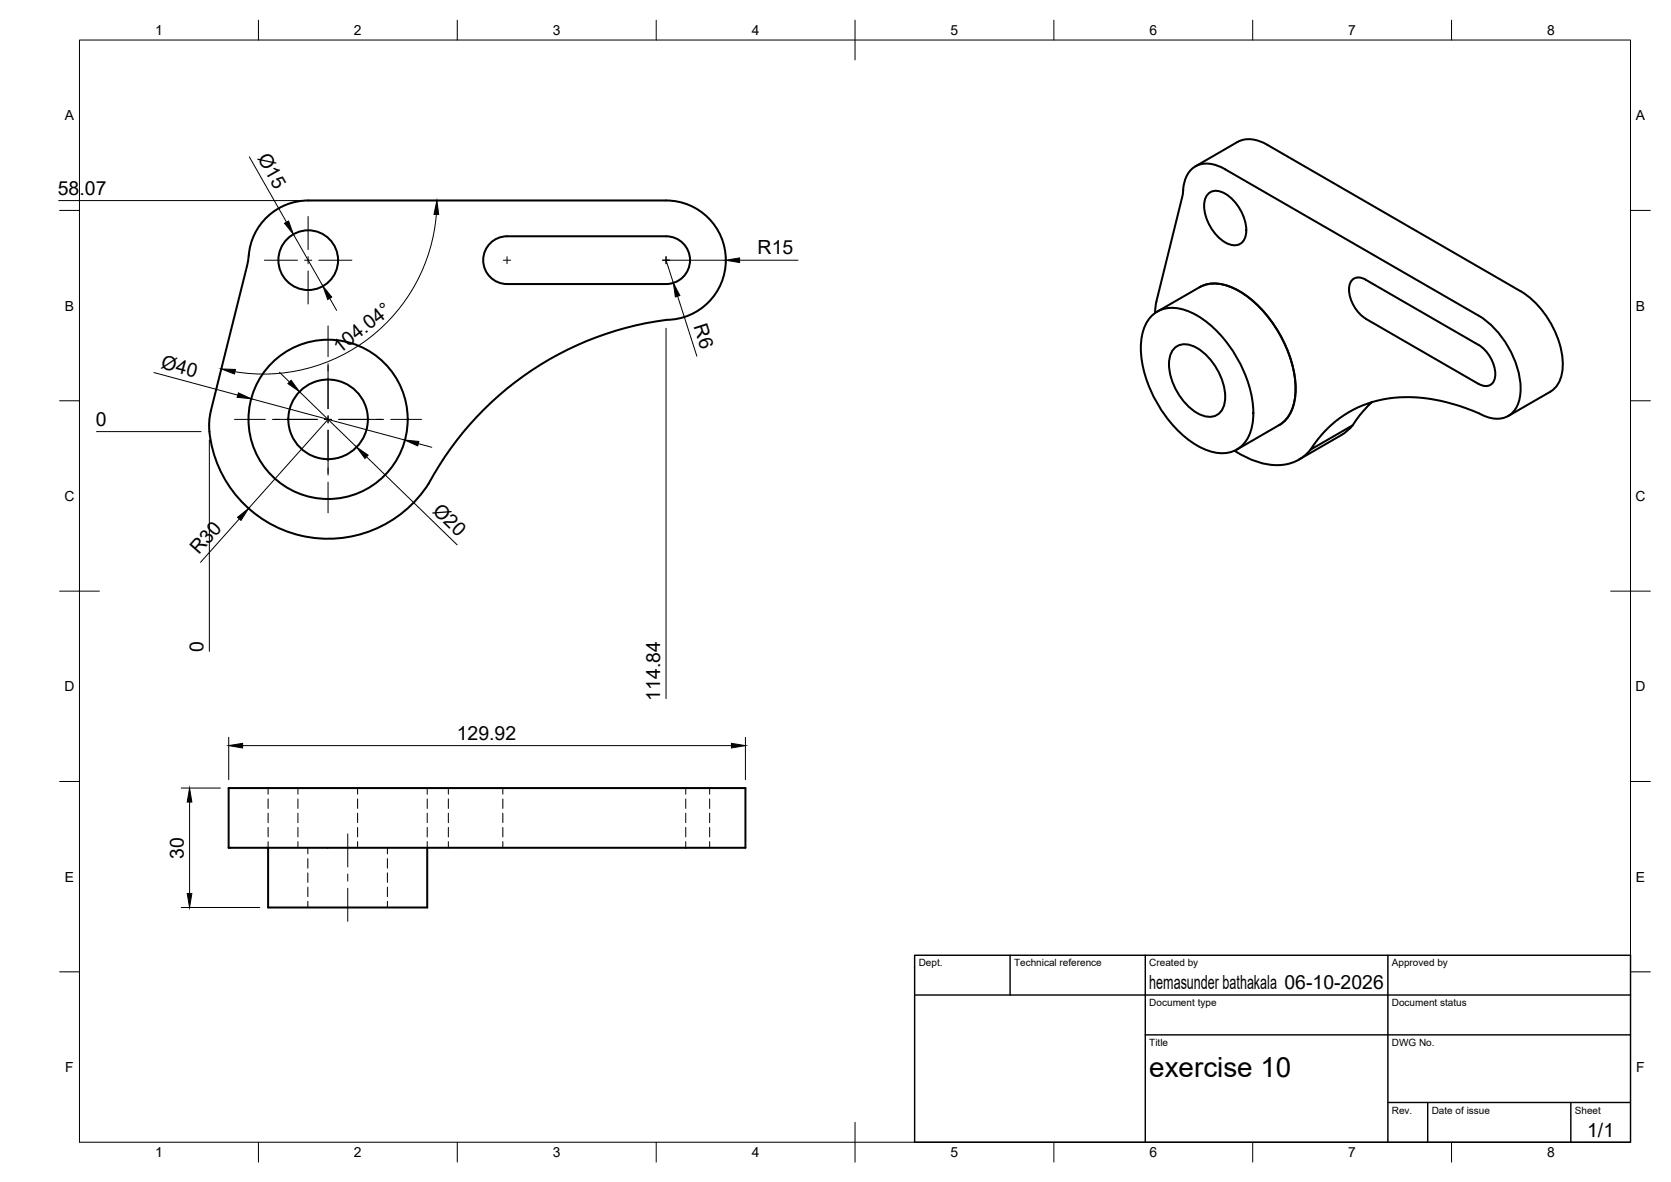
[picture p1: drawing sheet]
<svg xmlns="http://www.w3.org/2000/svg" width="420mm" height="297mm" viewBox="0 0 420 297" stroke-linecap="round" stroke-linejoin="round" font-family="sans-serif">
<!-- layer: Visible -->
<g fill="none" stroke="#000" stroke-width=".51">
<path d="M311.2 35.7l-10.6 6.1M311.2 35.7a7.4 7.4 0 0 1 7.5 .7l63.6 36.8M297.5 47.8a6.3 6.3 0 0 1 4.8-6.6 8.4 8.4 0 0 1 5.8 1.4l63.6 36.7a23.4 23.4 0 0 1 10.6 18.4 7.7 7.7 0 0 1-3.1 6.8 7.3 7.3 0 0 1-7.5-.7 40.7 40.7 0 0 0-25.2-3.1 27.5 27.5 0 0 0-17 12.3l10.6-6.1 1.8-2.5 3-3.3M297.5 47.8l-.3 1.9-6.4 26.1-.3 2.9M303.8 48.7a3.4 3.4 0 0 1 4.3 0 11.4 11.4 0 0 1 5.2 10.1 2.97 2.97 0 0 1-4.4 2.5 11.2 11.2 0 0 1-6.1-10.5l.2-.8zM123.3 61.1a6 6 0 0 1 4.2-1.7h40a6 6 0 0 1 6 6 6 6 0 0 1-6 6h-40a6 6 0 0 1-5.5-3.7 6 6 0 0 1 1.3-6.6zM289.3 79.7a7.8 7.8 0 0 1 8.8-1.7 26.3 26.3 0 0 1 13.3 12.6 25.8 25.8 0 0 1 3.5 16.3 7.8 7.8 0 0 1-11 6.4 26.3 26.3 0 0 1-13.3-12.7 25.8 25.8 0 0 1-3.5-16.3 9.7 9.7 0 0 1 2.2-4.6zM291 78.3l10.6-6.1a10 10 0 0 1 10 1 31.3 31.3 0 0 1 14.2 24.5 10 10 0 0 1-4.2 9.1M343.4 70.3l28.3 16.4M343.4 70.3a2.58 2.58 0 0 0-3-.3 2.58 2.58 0 0 0-1.2 2.8 9.4 9.4 0 0 0 4.2 7.3M382.4 73.2a23.1 23.1 0 0 1 10.5 19.5 7.1 7.1 0 0 1-3.1 5.7M295.1 87.8a4 4 0 0 1 4.9-.9 15 15 0 0 1 8 14 4 4 0 0 1-6 3.4 15 15 0 0 1-8-13.9l.2-1z"/>
<path d="M343.4 80.1l28.3 16.4M371.7 86.6a9.1 9.1 0 0 1 4.2 8.2 2.49 2.49 0 0 1-1.6 2.1 2.49 2.49 0 0 1-2.6-.5M389.8 98.4l-10.6 6.1M53 103.3l9.4-37.7a15.2 15.2 0 0 1 15.1-15.2h90a15 15 0 0 1 15 15 15 15 0 0 1-15 15 79.5 79.5 0 0 0-59.7 41.1M53 103.3a19.1 19.1 0 0 0 .8 11 30 30 0 0 0 24.7 20.8 30 30 0 0 0 29.3-13.6M321.6 106.8l-10.6 6.2M329.5 113a11.1 11.1 0 0 1-11.6 3.5 22.8 22.8 0 0 1-7.5-3.2M337.2 109.4l-10.6 6.1M340.1 106.8l-1.3 1.5-1.6 1.1M57.5 198h129.9v15h-129.9zM67.4 213v15.1h40v-15.1"/>
<circle cx="77.5" cy="65.4" r="7.5"/>
<circle cx="82.5" cy="105.4" r="20"/>
<circle cx="82.5" cy="105.4" r="10"/>
</g>
<!-- layer: Hidden -->
<g fill="none" stroke="#000" stroke-width=".25">
<path d="M67.4 198v1.6M74.9 198v1.6M89.9 198v1.6M107.4 198v1.6M112.7 198v1.6M126.4 198v1.6M172.4 198v1.6M178.4 198v1.6M67.4 200.8v2.4M67.4 204.4v2.3M67.4 207.9v2.4M67.4 211.5v1.5"/>
<path d="M74.9 200.8v2.4M74.9 204.4v2.3M74.9 207.9v2.4M74.9 211.5v1.5M77.4 213v1.6M77.4 215.8v2.4M77.4 219.4v2.3M89.9 200.8v2.4M89.9 204.4v2.3M89.9 207.9v2.4M89.9 211.5v1.5M97.4 213v1.6"/>
<path d="M97.4 215.8v2.4M97.4 219.4v2.3M107.4 200.8v2.4M107.4 204.4v2.3M107.4 207.9v2.4M107.4 211.5v1.5M112.7 200.8v2.4M112.7 204.4v2.3M112.7 207.9v2.4M112.7 211.5v1.5M126.4 200.8v2.4M126.4 204.4v2.3"/>
<path d="M126.4 207.9v2.4M126.4 211.5v1.5M172.4 200.8v2.4M172.4 204.4v2.3M172.4 207.9v2.4M172.4 211.5v1.5M178.4 200.8v2.4M178.4 204.4v2.3M178.4 207.9v2.4M178.4 211.5v1.5M77.4 222.9v2.4M77.4 226.5v1.6"/>
<path d="M97.4 222.9v2.4M97.4 226.5v1.6"/>
</g>
<!-- layer: BORDER -->
<g fill="none" stroke="#000" stroke-width=".25">
<path d="M20 10.1h390v276.9h-390zM65 5.1v5M115 5.1v5M165 5.1v5M215 5.1v10M265 5.1v5M315 5.1v5M365 5.1v5M15 52.9h5M410 52.9h5M15 100.7h5M410 100.7h5"/>
<path d="M15 148.6h10M405 148.6h10M15 196.4h5M410 196.4h5M15 244.2h5M410 244.2h5M65 287v5M115 287v5M165 287v5M215 282.1v9.9M265 287v5M315 287v5"/>
<path d="M365 287v5"/>
</g>
<!-- layer: TITLEBLOCK -->
<path d="M230 240.1h180v46.9h-180zM230 250h180M254 240.1v9.9M288 240.1v46.9M349 240.1v46.9M288 260.1h122M349 277.1h61M359 277.1v9.9M395 277.1v9.9" fill="none" stroke="#000" stroke-width=".36"/>
<!-- layer: Smart Centers -->
<g fill="none" stroke="#000" stroke-width=".25">
<path d="M77.5 54.4v8.3M66.5 65.4h8.3M76.6 65.4h1.8M77.5 64.5v1.8M77.5 68.1v8.3M80.2 65.4h8.3M126.6 65.4h1.8M127.5 64.5v1.8M166.6 65.4h1.8M167.5 64.5v1.8M82.5 81.9v7.7M82.5 91.4v11.3"/>
<path d="M59 105.4h7.7M68.5 105.4h11.3M81.6 105.4h1.8M82.5 104.5v1.8M82.5 108.1v11.3M85.2 105.4h11.3M98.3 105.4h7.7M82.5 121.2v7.7M87.4 209.6v8.3M87.4 219.7v1.7M87.4 223.2v8.3"/>
</g>
<!-- layer: FD_Dimensions -->
<g fill="none" stroke="#000" stroke-width=".25">
<path d="M62.7 39.4l9.4 16.4M14.8 50.4h60.6M73.8 58.9l7.4 13M109.7 53.9a43.6 43.6 0 0 1-50.6 39.5M82.9 75l1.7 3M170.4 74.5l4.8 15M182.5 65.4h-15l1.8 5.7M186 65.4h14.7M38.7 93.6l21.1 5.7M70.3 93.6l2.5 2.4M75.3 98.4l14.4 14M167.5 82.5v93.1"/>
<path d="M24.3 108.5h26.2M52.6 110.6v53.1M63.2 100.2l38.6 10.4M82.5 105.4l-20 22.4M92.2 114.8l22.8 22.1M105.2 111.5l3.4 .9M60.2 130.4l-9.8 10.9M45.6 198h9.8M57.5 185.3v10.6M61 187.4h122.9M187.4 185.3v10.6M47.7 201.6v22.9"/>
<path d="M45.6 228.1h19.7"/>
</g>
<g fill="#000" stroke="#000" stroke-width=".25">
<path d="M71.5 56.1l1.1-.6 1.2 3.4zM109.9 50.4l.4 3.5h-1.2zM81.2 71.9l2.2 2.8-1 .6zM169.3 71.1l1.6 3.2-1.1 .3zM182.5 65.4l3.5-.6v1.2zM55.6 92.7l3.6 .1-.3 1.2zM59.9 98.7l3.3 1.5-3.6-.3zM73.2 95.6l2.1 2.8-2.9-2zM89.7 112.4l2.9 2-.8 .8zM101.8 110.6l3.5 .3-.3 1.2zM59.7 130l2.8-2.2-1.9 3zM57.5 187.4l3.5-.6v1.2z"/>
<path d="M183.9 186.8l3.5 .6-3.5 .6zM47.7 198l.5 3.6h-1.1zM47.1 224.5h1.1l-.5 3.6z"/>
</g>
<text font-size="7" x="289" y="270.6">exercise 10</text>
<g font-size="4.9">
<text x="64.6" y="39.7" transform="rotate(60 64.6 39.7)">Ø15</text>
<text x="14.5" y="48.9">58.07</text>
<text x="190.5" y="63.9">R15</text>
<text x="174.3" y="82" transform="rotate(72 174.3 82)">R6</text>
<text x="85.4" y="88.9" transform="rotate(-38 85.4 88.9)">104.04°</text>
<text x="40.3" y="92.5" transform="rotate(15 40.3 92.5)">Ø40</text>
<text x="24.1" y="107">0</text>
<text x="108.6" y="128.6" transform="rotate(44 108.6 128.6)">Ø20</text>
<text x="50" y="139.6" transform="rotate(-48 50 139.6)">R30</text>
<text x="51.2" y="163.9" transform="rotate(-90 51.2 163.9)">0</text>
<text x="166" y="176.1" transform="rotate(-90 166 176.1)">114.84</text>
<text x="114.9" y="185.9">129.92</text>
<text x="46.2" y="215.8" transform="rotate(-90 46.2 215.8)">30</text>
<text x="289" y="248.5">hemasunder bathakala 06-10-2026</text>
<text x="399.1" y="285.7">1/1</text>
</g>
<g font-size="3.5">
<text x="39" y="8.8">1</text>
<text x="89" y="8.8">2</text>
<text x="139" y="8.8">3</text>
<text x="189" y="8.8">4</text>
<text x="239" y="8.8">5</text>
<text x="289" y="8.8">6</text>
<text x="339" y="8.8">7</text>
<text x="389" y="8.8">8</text>
<text x="16.3" y="30.2">A</text>
<text x="411.3" y="30.2">A</text>
<text x="16.3" y="78">B</text>
<text x="411.3" y="78">B</text>
<text x="16.2" y="125.9">C</text>
<text x="411.2" y="125.9">C</text>
<text x="16.2" y="173.7">D</text>
<text x="411.2" y="173.7">D</text>
<text x="16.3" y="221.6">E</text>
<text x="411.3" y="221.6">E</text>
<text x="16.4" y="269.4">F</text>
<text x="411.4" y="269.4">F</text>
<text x="39" y="290.8">1</text>
<text x="89" y="290.8">2</text>
<text x="139" y="290.8">3</text>
<text x="189" y="290.8">4</text>
<text x="239" y="290.8">5</text>
<text x="289" y="290.8">6</text>
<text x="339" y="290.8">7</text>
<text x="389" y="290.8">8</text>
</g>
<g font-size="2.5">
<text x="231" y="242.9">Dept.</text>
<text x="255" y="242.9">Technical reference</text>
<text x="289" y="242.9">Created by</text>
<text x="350" y="242.9">Approved by</text>
<text x="289" y="252.8">Document type</text>
<text x="350" y="252.8">Document status</text>
<text x="289" y="262.9">Title</text>
<text x="350" y="262.9">DWG No.</text>
<text x="350" y="279.9">Rev.</text>
<text x="360" y="279.9">Date of issue</text>
<text x="396" y="279.9">Sheet</text>
</g>
</svg>
